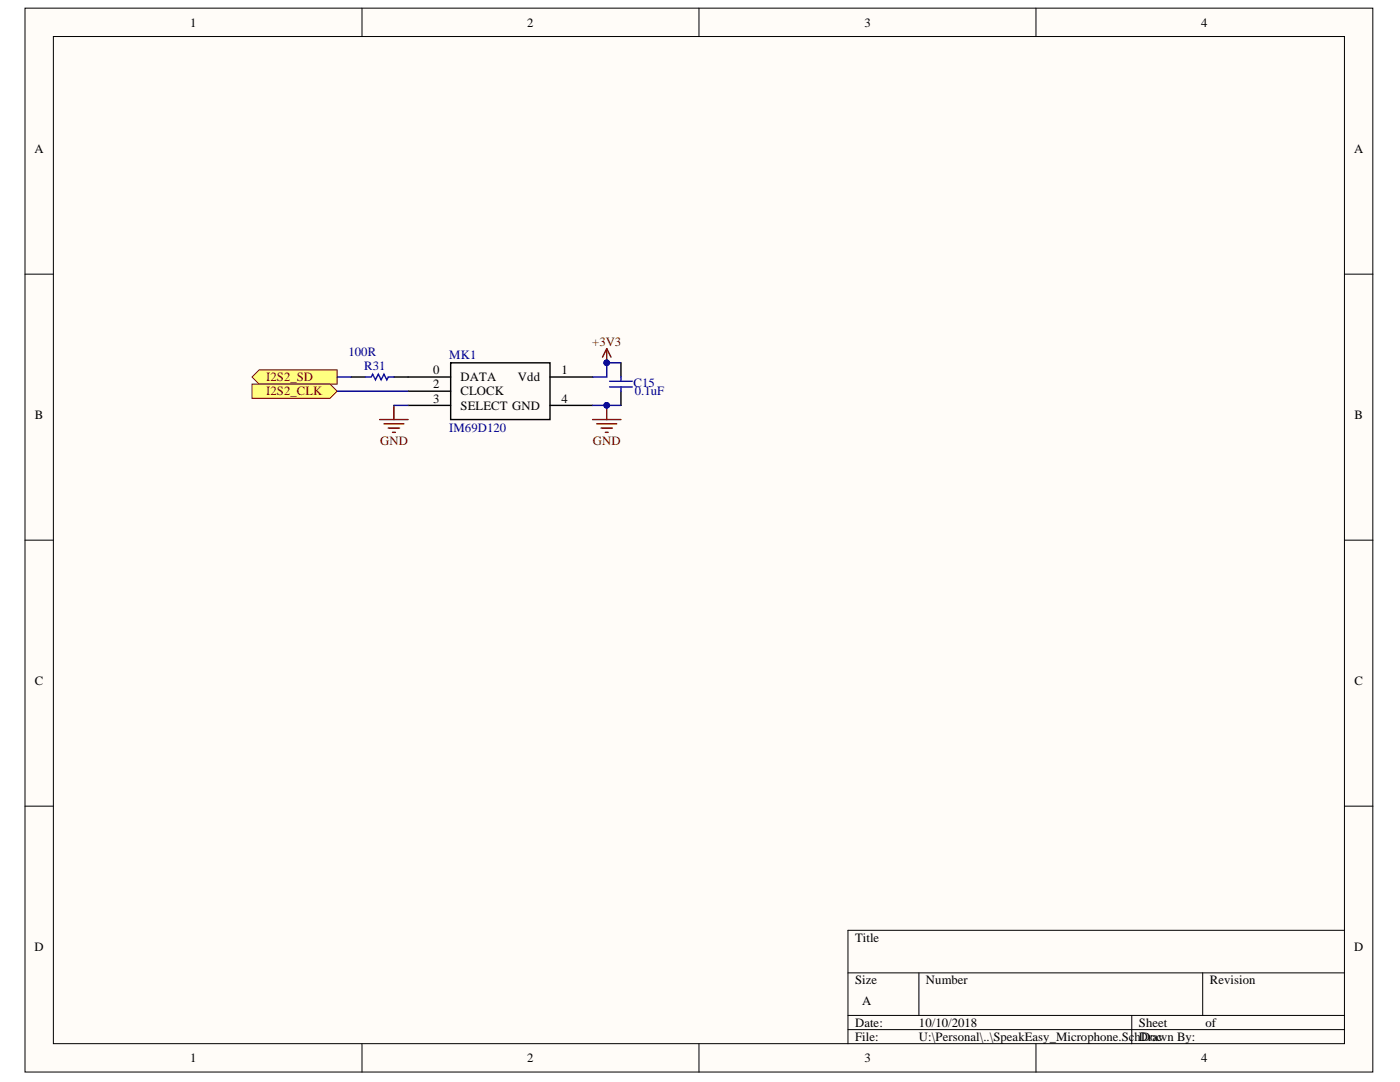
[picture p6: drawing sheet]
<svg xmlns="http://www.w3.org/2000/svg" width="279mm" height="216mm" viewBox="0 0 279 216" stroke-linecap="round" stroke-linejoin="round" font-family="sans-serif">
<g fill="#fffcf8" stroke="#000" stroke-width=".2">
<path d="M5 1.6h269v212.3h-269z"/>
<path d="M10.7 7.3h257.6v201h-257.6z"/>
</g>
<g fill="none" stroke="#000" stroke-width=".2">
<path d="M72.2 1.6v5.7M139.5 1.6v5.7M206.8 1.6v5.7M5 54.7h5.7M268.3 54.7h5.7M5 107.8h5.7M268.3 107.8h5.7M5 160.9h5.7M268.3 160.9h5.7M169.2 194.1h99.1M183.4 194.1v8.5M240 194.1v8.5"/>
<path d="M268.3 185.6h-99.1v22.7M72.2 208.3v5.6M139.5 208.3v5.6M169.2 202.6h99.1M169.2 205.4h99.1M206.8 208.3v5.6M225.9 202.6v5.7"/>
</g>
<path d="M81.4 75.2h8.5M81.4 78.1h8.5M89.9 72.4h19.9v11.3h-19.9zM109.8 75.2h8.5M81.4 80.9h8.5M109.8 80.9h8.5" fill="none" stroke="#000" stroke-width=".28"/>
<g fill="#ffff80" stroke="#800000" stroke-width=".2">
<path d="M50.3 75.2l1.4-1.4h15.6v2.8h-15.6z" fill-rule="evenodd"/>
<path d="M50.3 76.6h15.6l1.4 1.5-1.4 1.4h-15.6z" fill-rule="evenodd"/>
</g>
<g fill="none" stroke="#800000" stroke-width=".28">
<path d="M121.1 69.6l-.9 1.7M121.1 69.6l.8 1.7M121.1 69.6v2.8M75.8 83.7h5.6M76.6 84.6h4M77.5 85.4h2.2M78.3 86.3h.6M78.6 80.9v2.8M118.3 83.7h5.6M119.1 84.6h4M120 85.4h2.2M120.8 86.3h.6"/>
<path d="M121.1 80.9v2.8"/>
</g>
<g fill="#000080" stroke="#000080" stroke-width=".2">
<circle cx="121.1" cy="72.4" r=".55"/>
<circle cx="121.1" cy="80.9" r=".55"/>
</g>
<path d="M70.1 75.2h2.9M78.6 75.2h2.8M123.9 72.4v2.8M123.9 78.1v2.8" fill="none" stroke="#000" stroke-width=".28"/>
<path d="M73 75.2h1.1l.3-.5 .5 1.1 .6-1.1 .6 1.1 .5-1.1 .6 1.1 .3-.6h1.1M121.7 76.1h4.5M121.7 77.2h4.5M123.9 75.2v.9M123.9 77.2v.9" fill="none" stroke="#00f" stroke-width=".28"/>
<path d="M67.3 78.1h14.1M67.3 75.2h2.8M123.9 72.4h-2.8v2.8h-2.8M78.6 80.9h2.8M118.3 80.9h5.6" fill="none" stroke="#000080" stroke-width=".28"/>
<g font-size="2.5">
<text x="38" y="5.3">1</text>
<text x="105.2" y="5.3">2</text>
<text x="172.5" y="5.3">3</text>
<text x="239.7" y="5.3">4</text>
<text x="6.9" y="30.4">A</text>
<text x="270.2" y="30.4">A</text>
<text x="86.4" y="77.5">2</text>
<text x="86.4" y="74.7">0</text>
<text x="91.9" y="76.1">DATA</text>
<text x="103.4" y="76.1">Vdd</text>
<text x="112" y="74.7">1</text>
<text x="7" y="83.5">B</text>
<text x="86.4" y="80.3">3</text>
<text x="91.9" y="78.9">CLOCK</text>
<text x="91.9" y="81.7">SELECT GND</text>
<text x="112" y="80.3">4</text>
<text x="270.3" y="83.5">B</text>
<text x="7" y="136.6">C</text>
<text x="270.3" y="136.6">C</text>
<text x="6.9" y="189.7">D</text>
<text x="170.6" y="187.9">Title</text>
<text x="270.2" y="189.7">D</text>
<text x="170.6" y="196.4">Size</text>
<text x="184.8" y="196.4">Number</text>
<text x="241.5" y="196.4">Revision</text>
<text x="172.1" y="200.6">A</text>
<text x="170.6" y="204.9">Date:</text>
<text x="170.6" y="207.7">File:</text>
<text x="183.4" y="204.9">10/10/2018</text>
<text x="183.4" y="207.7">U:\Personal\..\SpeakEasy_Microphone.SchDoc</text>
<text x="227.3" y="204.9">Sheet</text>
<text x="227.3" y="207.7">Drawn By:</text>
<text x="240.6" y="204.9">of</text>
<text x="38" y="212">1</text>
<text x="105.2" y="212">2</text>
<text x="172.5" y="212">3</text>
<text x="239.7" y="212">4</text>
</g>
<g font-size="2.5" fill="#000080">
<text x="69.5" y="71">100R</text>
<text x="89.7" y="71.6">MK1</text>
<text x="72.7" y="73.8">R31</text>
<text x="126.5" y="77.2">C15</text>
<text x="126.7" y="78.9">0.1uF</text>
<text x="89.7" y="86.3">IM69D120</text>
</g>
<g font-size="2.5" fill="#800000">
<text x="118.2" y="69">+3V3</text>
<text x="53.1" y="76.1">I2S2_SD</text>
<text x="53.1" y="78.9">I2S2_CLK</text>
<text x="75.8" y="88.8">GND</text>
<text x="118.3" y="88.8">GND</text>
</g>
</svg>
